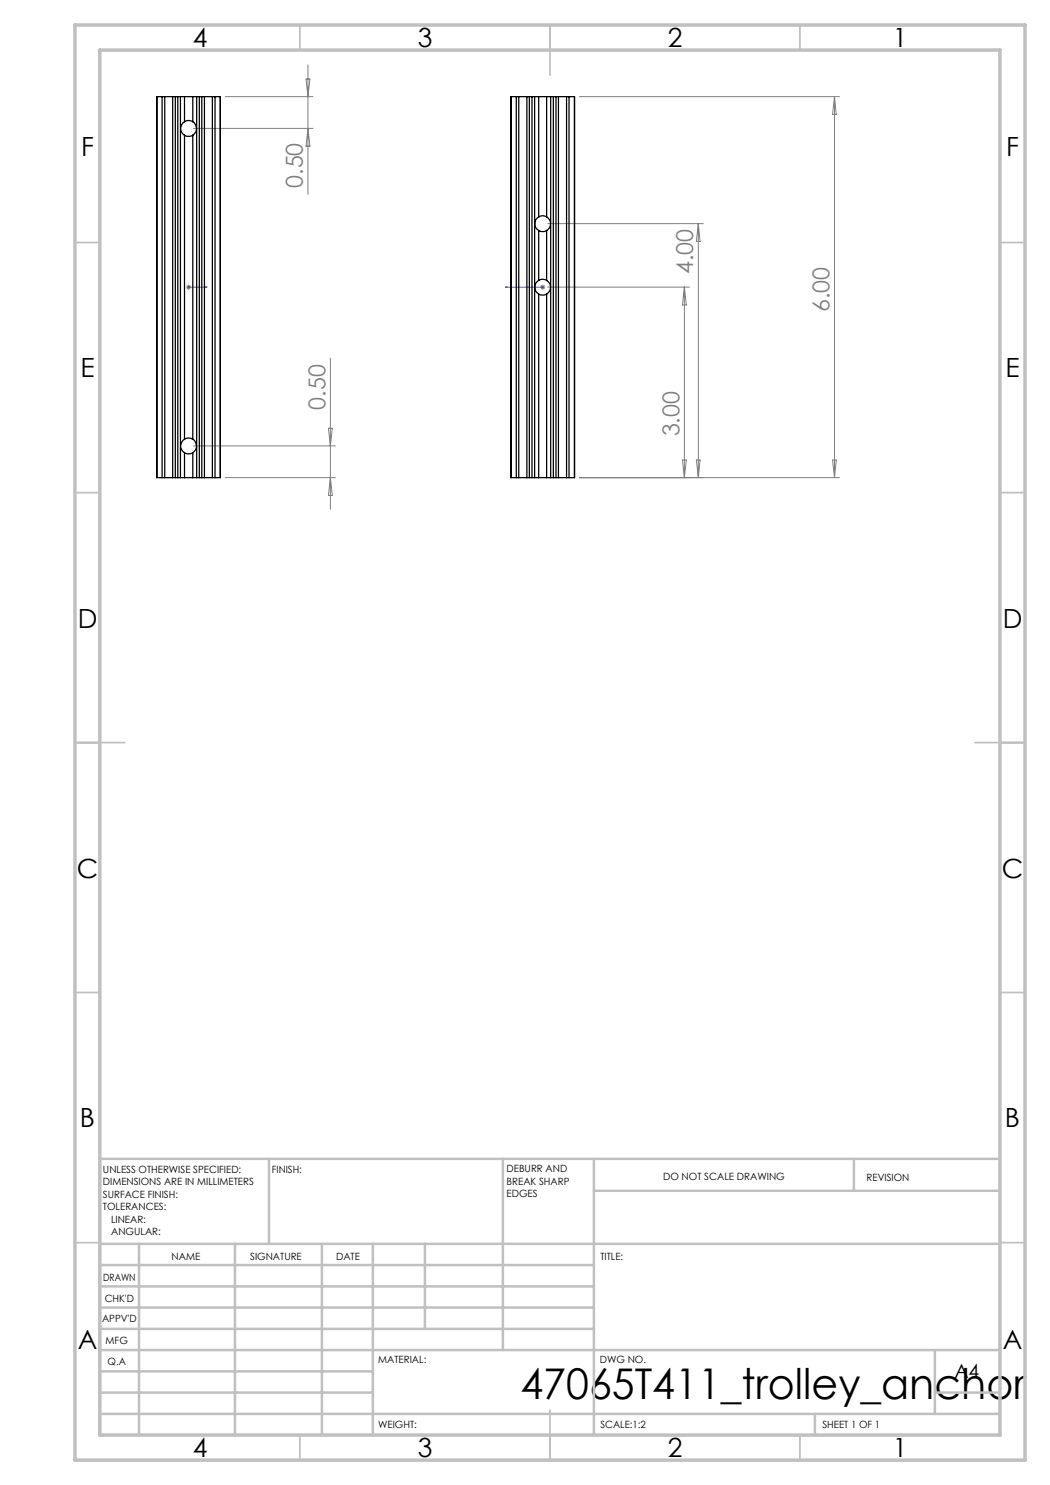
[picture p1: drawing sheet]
<svg xmlns="http://www.w3.org/2000/svg" width="210mm" height="297mm" viewBox="0 0 210 297" stroke-linecap="round" stroke-linejoin="round" font-family="sans-serif">
<path d="M37.6 57.4h.2zM37.7 57.4h.1M37.7 57.4h3.7M41.4 57.4h-.3h.3M101.1 57.4h.4h-.4M101.1 57.4h7.4M108.4 57.4h.2zM108.5 57.4h.1" fill="none" stroke="#00f" stroke-width=".2"/>
<g fill="none" stroke="#808080" stroke-width=".2">
<path d="M45 19.3h17.6M61.2 15.8h.8l-.4 3.5zM61.6 13v25.9M115.9 19.3h52M166.9 19.3v76.2M166.9 19.3l.4 3.6h-.8zM38.7 25.7h23.9M61.6 25.7l.4 3.5h-.8zM37.2 57.4h1M37.4 57.1l.7 .7M37.7 56.9v1.1M38.1 57.1l-.7 .7"/>
<path d="M108 57.4h1M108.2 57.1l.7 .7M108.5 56.9v1.1M108.9 57.1l-.7 .7M109.5 57.4h28.4M109.5 44.7h31.2M136.9 57.4v38.1M136.9 57.4l.4 3.6h-.8zM139.7 44.7v50.8M139.7 44.7l.3 3.6h-.7zM66.1 71.6v30.3M38.7 89.2h28.4"/>
<path d="M45 95.5h22.1M65.7 85.7h.8l-.4 3.5zM66.1 95.5l.4 3.6h-.8zM115.9 95.5h52M136.5 92h.8l-.4 3.5zM139.3 92h.7l-.3 3.5zM166.5 92h.8l-.4 3.5z"/>
</g>
<g fill="none" stroke="#c0c0c0" stroke-width=".35">
<path d="M60 5v5M110 5v10M160 5v5M15 48.5h5M200 48.5h5M15 98.5h5M200 98.5h5M15 148.5h10M195 148.5h10M15 198.5h5M200 198.5h5M15 248.5h5"/>
<path d="M200 248.5h5M60 287v5M110 282v10M160 287v5"/>
</g>
<g fill="none" stroke="#c0c0c0" stroke-width=".5">
<path d="M53.8 231.8v17M100.6 231.8v38.2M118.8 231.8v55.2M118.8 238.2h81.2M170.8 231.8v6.4M200 231.8h-180v55.2M20 248.8h180M20 257.3h98.8M20 253h98.8M27.8 248.8v38.2M47 248.8v38.2M64.4 248.8v38.2"/>
<path d="M74.6 248.8v38.2M85 248.8v17M20 265.8h98.8M20 261.5h98.8M20 278.5h54.6M20 274.3h54.6M20 270h180M187 278.5h13M187 270v12.8M20 282.8h180M163 282.8v4.2"/>
</g>
<path d="M15 5h190v287h-190zM20 10h180v277h-180z" fill="none" stroke="#c0c0c0" stroke-width=".7"/>
<g fill="#00f">
<path d="M41.1 57.4h.3zM37.6 57.4h.2z"/>
<path d="M108.4 57.4h.2zM101.1 57.4h.4z"/>
</g>
<g fill="none" stroke="#000" stroke-width=".25">
<path d="M32.4 19.3h-1v76.2h1M32.4 19.3h.5M32.4 19.3v76.2M32.9 19.3h1.6M32.9 19.3v76.2M34.5 19.3h.6M34.5 19.3v76.2M35.1 19.3v76.2M35.1 19.3h.5M35.6 19.3h.5M35.6 19.3v76.2M36.1 19.3h.8"/>
<path d="M36.1 19.3v76.2M36.9 19.3h1.7M36.9 19.3v5M38.6 19.3h.7M38.6 19.3v5M39.3 19.3h.6M39.3 19.3v76.2M39.9 19.3v76.2M39.9 19.3h.5M40.4 19.3h.5M40.4 19.3v76.2M40.9 19.3h1.6"/>
<path d="M40.9 19.3v76.2M42.5 19.3h.5M42.5 19.3v76.2M43 19.3h1.1v76.2h-1.1M43 19.3v76.2M103.3 19.3h.5M103.3 19.3h-1.1v76.2h1.1M103.3 19.3v76.2M103.8 19.3h1.6M103.8 19.3v76.2M105.4 19.3h.5M105.4 19.3v76.2"/>
<path d="M105.9 19.3h.5M105.9 19.3v76.2M106.4 19.3h.5M106.4 19.3v76.2M106.9 19.3h.8M106.9 19.3v76.2M107.7 19.3h1.6M107.7 19.3v24.1M109.3 19.3h.8M109.3 19.3v24.1M110.1 19.3h.6M110.1 19.3v76.2"/>
<path d="M110.7 19.3h.5M110.7 19.3v76.2M111.2 19.3h.5M111.2 19.3v76.2M111.7 19.3h1.6M111.7 19.3v76.2M113.3 19.3h.5M113.3 19.3v76.2M113.8 19.3h1.1v76.2h-1.1M113.8 19.3v76.2M36.9 24.3a1.57 1.57 0 0 0 0 2.8M36.9 27.1a1.73 1.73 0 0 0 1.7 0"/>
<path d="M36.9 24.3a1.51 1.51 0 0 1 1.7 0M36.9 27.1v60.7M38.6 24.3a1.63 1.63 0 0 1 0 2.8M38.6 27.1v60.7M107.7 56.1a1.57 1.57 0 0 0 0 2.7M107.7 43.4a1.57 1.57 0 0 0 0 2.7M107.7 58.8a1.59 1.59 0 0 0 1.6 0M107.7 56.1a1.4 1.4 0 0 1 1.6 0M107.7 46.1a1.59 1.59 0 0 0 1.6 0M107.7 43.4a1.4 1.4 0 0 1 1.6 0M107.7 46.1v10M107.7 58.8v36.7"/>
<path d="M109.3 56.1a1.57 1.57 0 0 1 0 2.7M109.3 43.4a1.57 1.57 0 0 1 0 2.7M109.3 46.1v10M109.3 58.8v36.7M32.4 95.5h.5M32.9 95.5h1.6M34.5 95.5h.6M35.1 95.5h.5M35.6 95.5h.5M36.1 95.5h.8M36.9 87.8a1.57 1.57 0 0 0 0 2.8M36.9 87.8a1.51 1.51 0 0 1 1.7 0"/>
<path d="M36.9 90.6a1.73 1.73 0 0 0 1.7 0M36.9 95.5h1.7M36.9 90.6v4.9M38.6 87.8a1.63 1.63 0 0 1 0 2.8M38.6 95.5h.7M38.6 90.6v4.9M39.3 95.5h.6M39.9 95.5h.5M40.4 95.5h.5M40.9 95.5h1.6M42.5 95.5h.5M103.3 95.5h.5"/>
<path d="M103.8 95.5h1.6M105.4 95.5h.5M105.9 95.5h.5M106.4 95.5h.5M106.9 95.5h.8M107.7 95.5h1.6M109.3 95.5h.8M110.1 95.5h.6M110.7 95.5h.5M111.2 95.5h.5M111.7 95.5h1.6M113.3 95.5h.5"/>
</g>
<text font-size="8.5" x="104.1" y="279.7">47065T411_trolley_anchor</text>
<g font-size="5.3">
<text x="38.5" y="9.5">4</text>
<text x="83.5" y="9.5">3</text>
<text x="133.6" y="9.5">2</text>
<text x="178.6" y="9.5">1</text>
<text x="16.2" y="31.3">F</text>
<text x="201.2" y="31.3">F</text>
<text x="16.1" y="75.5">E</text>
<text x="201.1" y="75.5">E</text>
<text x="15.5" y="125.5">D</text>
<text x="200.5" y="125.5">D</text>
<text x="15.4" y="175.5">C</text>
<text x="200.4" y="175.5">C</text>
<text x="16" y="225.5">B</text>
<text x="201" y="225.5">B</text>
<text x="15.5" y="269.8">A</text>
<text x="200.5" y="269.8">A</text>
<text x="38.5" y="291.5">4</text>
<text x="83.5" y="291.5">3</text>
<text x="133.6" y="291.5">2</text>
<text x="178.6" y="291.5">1</text>
</g>
<g font-size="4.7" fill="#808080">
<text x="60.6" y="37.6" transform="rotate(-90 60.6 37.6)">0.50</text>
<text x="138.7" y="54.8" transform="rotate(-90 138.7 54.8)">4.00</text>
<text x="165.9" y="62.4" transform="rotate(-90 165.9 62.4)">6.00</text>
<text x="65.1" y="82" transform="rotate(-90 65.1 82)">0.50</text>
<text x="135.9" y="87.3" transform="rotate(-90 135.9 87.3)">3.00</text>
</g>
<text font-size="3.9" x="190.9" y="275.5">A4</text>
<g font-size="2">
<text x="20.6" y="234.6">UNLESS OTHERWISE SPECIFIED:</text>
<text x="20.6" y="237.1">DIMENSIONS ARE IN MILLIMETERS</text>
<text x="20.6" y="239.6">SURFACE FINISH:</text>
<text x="54.4" y="234.6">FINISH:</text>
<text x="101.3" y="234.5">DEBURR AND</text>
<text x="101.3" y="237">BREAK SHARP</text>
<text x="101.3" y="239.5">EDGES</text>
<text x="132.6" y="236">DO NOT SCALE DRAWING</text>
<text x="173.3" y="236.2">REVISION</text>
<text x="20.6" y="242.1">TOLERANCES:</text>
<text x="22.2" y="244.6">LINEAR:</text>
<text x="22.2" y="247.1">ANGULAR:</text>
<text x="34.3" y="252">NAME</text>
<text x="50" y="251.9">SIGNATURE</text>
<text x="67.2" y="251.9">DATE</text>
<text x="120.1" y="251.9">TITLE:</text>
<text x="20.6" y="256.1">DRAWN</text>
<text x="20.9" y="260.3">CHK'D</text>
<text x="20.4" y="264.4">APPV'D</text>
<text x="21.1" y="268.8">MFG</text>
<text x="21.5" y="273">Q.A</text>
<text x="75.6" y="272.5">MATERIAL:</text>
<text x="120" y="272.5">DWG NO.</text>
<text x="75.6" y="285.5">WEIGHT:</text>
<text x="120.1" y="285.6">SCALE:1:2</text>
<text x="164.5" y="285.6">SHEET 1 OF 1</text>
</g>
</svg>
